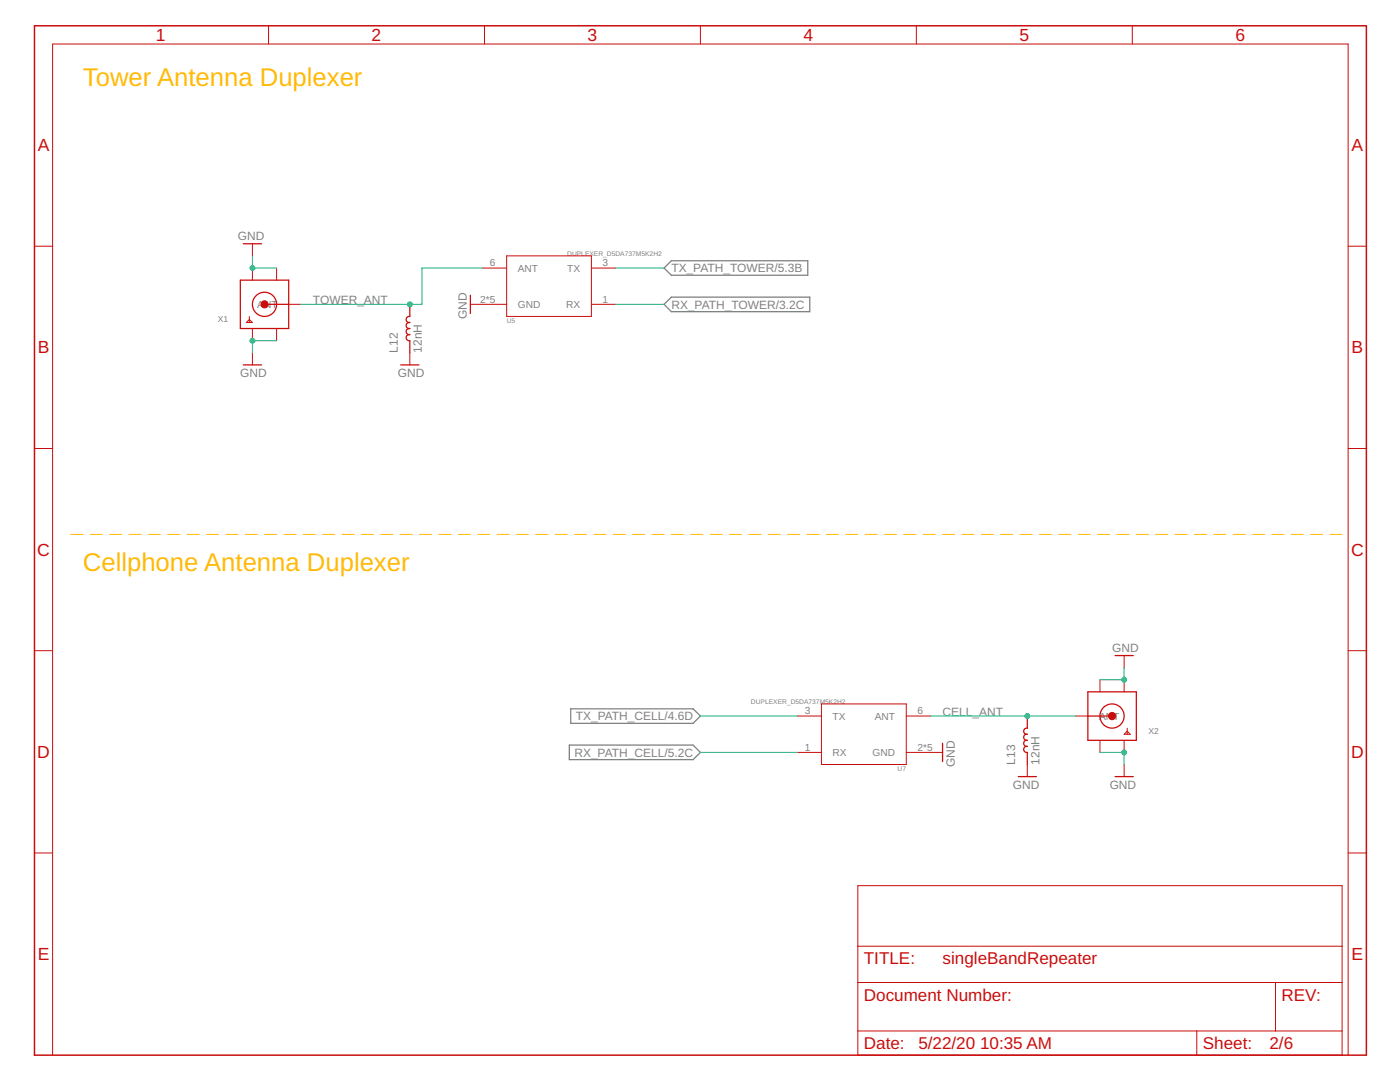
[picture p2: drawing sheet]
<svg xmlns="http://www.w3.org/2000/svg" width="279mm" height="216mm" viewBox="0 0 279 216" stroke-linecap="round" stroke-linejoin="round" font-family="sans-serif">
<path d="M132.5 53.5l1.5-1.5h27.2v2.9h-27.2zM132.5 60.7l1.5-1.4h27.6v2.9h-27.6zM113.6 148.7h24.7l1.5 1.4-1.5 1.5h-24.7zM113.9 141.4h24.4l1.5 1.5-1.5 1.4h-24.4z" fill="none" stroke="#808080" stroke-width=".25"/>
<path d="M6.9 5.1h265.8v205.4h-265.8z" fill="none" stroke="#c90d0c" stroke-width=".3"/>
<g fill="none" stroke="#c90d0c" stroke-width=".2">
<path d="M53.6 5.1v3.7M96.7 5.1v3.7M139.8 5.1v3.7M182.9 5.1v3.7M226 5.1v3.7M6.9 49.1h3.6M50.4 48.6v2.5M50.4 53.5v2.4M55.2 53.5v2.4M96.3 53.5h4.8M101.1 51.1h16.9v12h-16.9zM118 53.5h4.9"/>
<path d="M269 49.1h3.7M49.8 63.8l.6 .5h-1.2zM49.8 63.1v1.2M50.4 65.6v2.4M50.4 70.4v2.4M55.2 65.6v2.4M57.6 60.7h2.4M81.8 70.4v2.4M93.9 60.7h7.2M118 60.7h4.9M6.9 89.5h3.6M269 89.5h3.7"/>
<path d="M6.9 129.8h3.6M219.5 135.6v2.4M224.3 130.8v2.4M224.3 135.6v2.4M269 129.8h3.7M159.1 142.9h4.8M159.1 150.1h4.8M163.9 140.5h17v12h-17zM180.9 142.9h4.8M180.9 150.1h7.2M205 152.5v2.5M214.7 142.9h2.4"/>
<path d="M219.5 147.7v2.4M224.3 147.7v2.4M224.3 152.5v2.5M225 145.9l.6 .6h-1.3zM225 145.3v1.2M6.9 170.2h3.6M171.2 176.7h96.6v33.8h-96.6zM269 170.2h3.7M171.2 196h96.6M171.2 188.8h96.6M254.6 196v9.7M10.5 210.5v-201.7h258.5v201.7"/>
<path d="M171.2 205.7h96.6M238.8 205.7v4.8"/>
</g>
<g fill="none" stroke="#c90d0c" stroke-width=".25">
<path d="M48 55.9h9.6v9.7h-9.6zM48.6 48.6h3.6M93.9 58.9v3.6M48.6 72.8h3.6M52.8 60.7h4.8M80 72.8h3.6M81.8 60.7v2.4a.61 .61 0 0 0-.7 .6 .61 .61 0 0 0 .7 .6 .61 .61 0 0 0-.7 .6 .61 .61 0 0 0 .7 .7 .61 .61 0 0 0-.7 .6 .61 .61 0 0 0 .7 .6 .62 .62 0 0 0-.7 .6 .62 .62 0 0 0 .7 .6v2.4M217.1 138h9.7v9.7h-9.7zM222.5 130.8h3.7M188.1 148.3v3.7M203.2 155h3.6M205 142.9v2.4a.61 .61 0 0 0-.7 .6 .61 .61 0 0 0 .7 .6 .61 .61 0 0 0-.7 .6 .61 .61 0 0 0 .7 .6 .61 .61 0 0 0-.7 .6 .61 .61 0 0 0 .7 .6 .61 .61 0 0 0-.7 .6 .61 .61 0 0 0 .7 .6v2.4"/>
<path d="M217.1 142.9h4.8M222.5 155h3.7"/>
<circle cx="52.8" cy="60.7" r="2.41"/>
<circle cx="221.9" cy="142.9" r="2.41"/>
</g>
<g fill="#c90d0c" stroke="#c90d0c" stroke-width=".2">
<circle cx="52.8" cy="60.7" r=".73"/>
<circle cx="221.9" cy="142.9" r=".73"/>
</g>
<path d="M50.4 51.1v2.4h4.8M96.3 53.5h-12.1v7.2h-24.2M122.9 53.5h9.6M55.2 68h-4.8v2.4M122.9 60.7h9.6M224.3 133.2v2.4h-4.8M139.8 150.1h19.3M139.8 142.9h19.3M185.7 142.9h29M219.5 150.1h4.8v2.4" fill="none" stroke="#0dab76" stroke-width=".2"/>
<g fill="#0dab76" stroke="#0dab76" stroke-width=".2">
<circle cx="81.8" cy="60.7" r=".49"/>
<circle cx="50.4" cy="68" r=".49"/>
<circle cx="50.4" cy="53.5" r=".49"/>
<circle cx="224.3" cy="150.1" r=".49"/>
<circle cx="224.3" cy="135.6" r=".49"/>
<circle cx="205" cy="142.9" r=".49"/>
</g>
<g fill="none" stroke="#ffba08" stroke-width=".2">
<path d="M14.1 106.6h2.5M18 106.6h2.4M21.9 106.6h2.4M25.7 106.6h2.5M29.6 106.6h2.4M33.5 106.6h2.4M37.3 106.6h2.5M41.2 106.6h2.4M45.1 106.6h2.4M48.9 106.6h2.5M52.8 106.6h2.4M56.7 106.6h2.4"/>
<path d="M60.5 106.6h2.4M64.4 106.6h2.4M68.2 106.6h2.5M72.1 106.6h2.4M76 106.6h2.4M79.8 106.6h2.5M83.7 106.6h2.4M87.6 106.6h2.4M91.4 106.6h2.5M95.3 106.6h2.4M99.2 106.6h2.4M103 106.6h2.5"/>
<path d="M106.9 106.6h2.4M110.8 106.6h2.4M114.6 106.6h2.5M118.5 106.6h2.4M122.4 106.6h2.4M126.2 106.6h2.5M130.1 106.6h2.4M134 106.6h2.4M137.8 106.6h2.5M141.7 106.6h2.4M145.6 106.6h2.4M149.4 106.6h2.5"/>
<path d="M153.3 106.6h2.4M157.2 106.6h2.4M161 106.6h2.5M164.9 106.6h2.4M168.8 106.6h2.4M172.6 106.6h2.5M176.5 106.6h2.4M180.4 106.6h2.4M184.2 106.6h2.5M188.1 106.6h2.4M192 106.6h2.4M195.8 106.6h2.5"/>
<path d="M199.7 106.6h2.4M203.6 106.6h2.4M207.4 106.6h2.5M211.3 106.6h2.4M215.2 106.6h2.4M219 106.6h2.5M222.9 106.6h2.4M226.8 106.6h2.4M230.6 106.6h2.5M234.5 106.6h2.4M238.4 106.6h2.4M242.2 106.6h2.5"/>
<path d="M246.1 106.6h2.4M250 106.6h2.4M253.8 106.6h2.4M257.7 106.6h2.4M261.5 106.6h2.5M265.4 106.6h2.4"/>
</g>
<g font-size="5.1" fill="#ffba08">
<text x="16.5" y="17.2">Tower Antenna Duplexer</text>
<text x="16.5" y="113.9">Cellphone Antenna Duplexer</text>
</g>
<g font-size="3.5" fill="#c90d0c">
<text x="31.1" y="8.2">1</text>
<text x="74.2" y="8.2">2</text>
<text x="117.3" y="8.2">3</text>
<text x="160.4" y="8.2">4</text>
<text x="203.4" y="8.2">5</text>
<text x="246.5" y="8.2">6</text>
<text x="7.5" y="30.2">A</text>
<text x="269.7" y="30.2">A</text>
<text x="7.5" y="70.5">B</text>
<text x="269.7" y="70.5">B</text>
<text x="7.4" y="110.9">C</text>
<text x="269.6" y="110.9">C</text>
<text x="7.4" y="151.2">D</text>
<text x="269.6" y="151.2">D</text>
<text x="7.5" y="191.6">E</text>
<text x="269.7" y="191.6">E</text>
</g>
<g font-size="3.4" fill="#c90d0c">
<text x="172.4" y="192.4">TITLE:</text>
<text x="188.1" y="192.4">singleBandRepeater</text>
<text x="172.4" y="199.7">Document Number:</text>
<text x="255.8" y="199.7">REV:</text>
<text x="172.4" y="209.3">Date:</text>
<text x="183.3" y="209.3">5/22/20</text>
<text x="195.6" y="209.3">10:35 AM</text>
<text x="240.1" y="209.3">Sheet:</text>
<text x="253.4" y="209.3">2/6</text>
</g>
<g font-size="2.4" fill="#808080">
<text x="47.5" y="47.9">GND</text>
<text x="134" y="54.3">TX_PATH_TOWER/5.3B</text>
<text x="62.5" y="60.7">TOWER_ANT</text>
<text x="93.1" y="63.6" transform="rotate(-90 93.1 63.6)">GND</text>
<text x="134" y="61.6">RX_PATH_TOWER/3.2C</text>
<text x="79.4" y="70.4" transform="rotate(-90 79.4 70.4)">L12</text>
<text x="84.2" y="70.4" transform="rotate(-90 84.2 70.4)">12nH</text>
<text x="48" y="75.2">GND</text>
<text x="79.4" y="75.2">GND</text>
<text x="221.9" y="130.1">GND</text>
<text x="114.9" y="143.7">TX_PATH_CELL/4.6D</text>
<text x="188.1" y="142.9">CELL_ANT</text>
<text x="114.6" y="151">RX_PATH_CELL/5.2C</text>
<text x="190.5" y="153" transform="rotate(-90 190.5 153)">GND</text>
<text x="202.6" y="152.6" transform="rotate(-90 202.6 152.6)">L13</text>
<text x="207.4" y="152.6" transform="rotate(-90 207.4 152.6)">12nH</text>
<text x="202.1" y="157.4">GND</text>
<text x="221.5" y="157.4">GND</text>
</g>
<g font-size="2" fill="#808080">
<text x="97.8" y="53.1">6</text>
<text x="120.3" y="53.1">3</text>
<text x="103.3" y="54.2">ANT</text>
<text x="113.2" y="54.2">TX</text>
<text x="51.3" y="61.4">ANT</text>
<text x="95.8" y="60.4">2*5</text>
<text x="103.3" y="61.5">GND</text>
<text x="113" y="61.4">RX</text>
<text x="120.3" y="60.4">1</text>
<text x="160.6" y="142.5">3</text>
<text x="166.2" y="143.6">TX</text>
<text x="174.6" y="143.6">ANT</text>
<text x="183.1" y="142.5">6</text>
<text x="219.3" y="143.6">ANT</text>
<text x="160.6" y="149.8">1</text>
<text x="183.1" y="149.8">2*5</text>
<text x="166.2" y="150.8">RX</text>
<text x="174.1" y="150.9">GND</text>
</g>
<g font-size="1.7" fill="#808080">
<text x="43.5" y="64.4">X1</text>
<text x="229.2" y="146.5">X2</text>
</g>
<g font-size="1.3" fill="#808080">
<text x="113.2" y="51.1">DUPLEXER_D5DA737M5K2H2</text>
<text x="101.1" y="64.4">U5</text>
<text x="149.9" y="140.5">DUPLEXER_D5DA737M5K2H2</text>
<text x="179.1" y="153.8">U7</text>
</g>
</svg>
